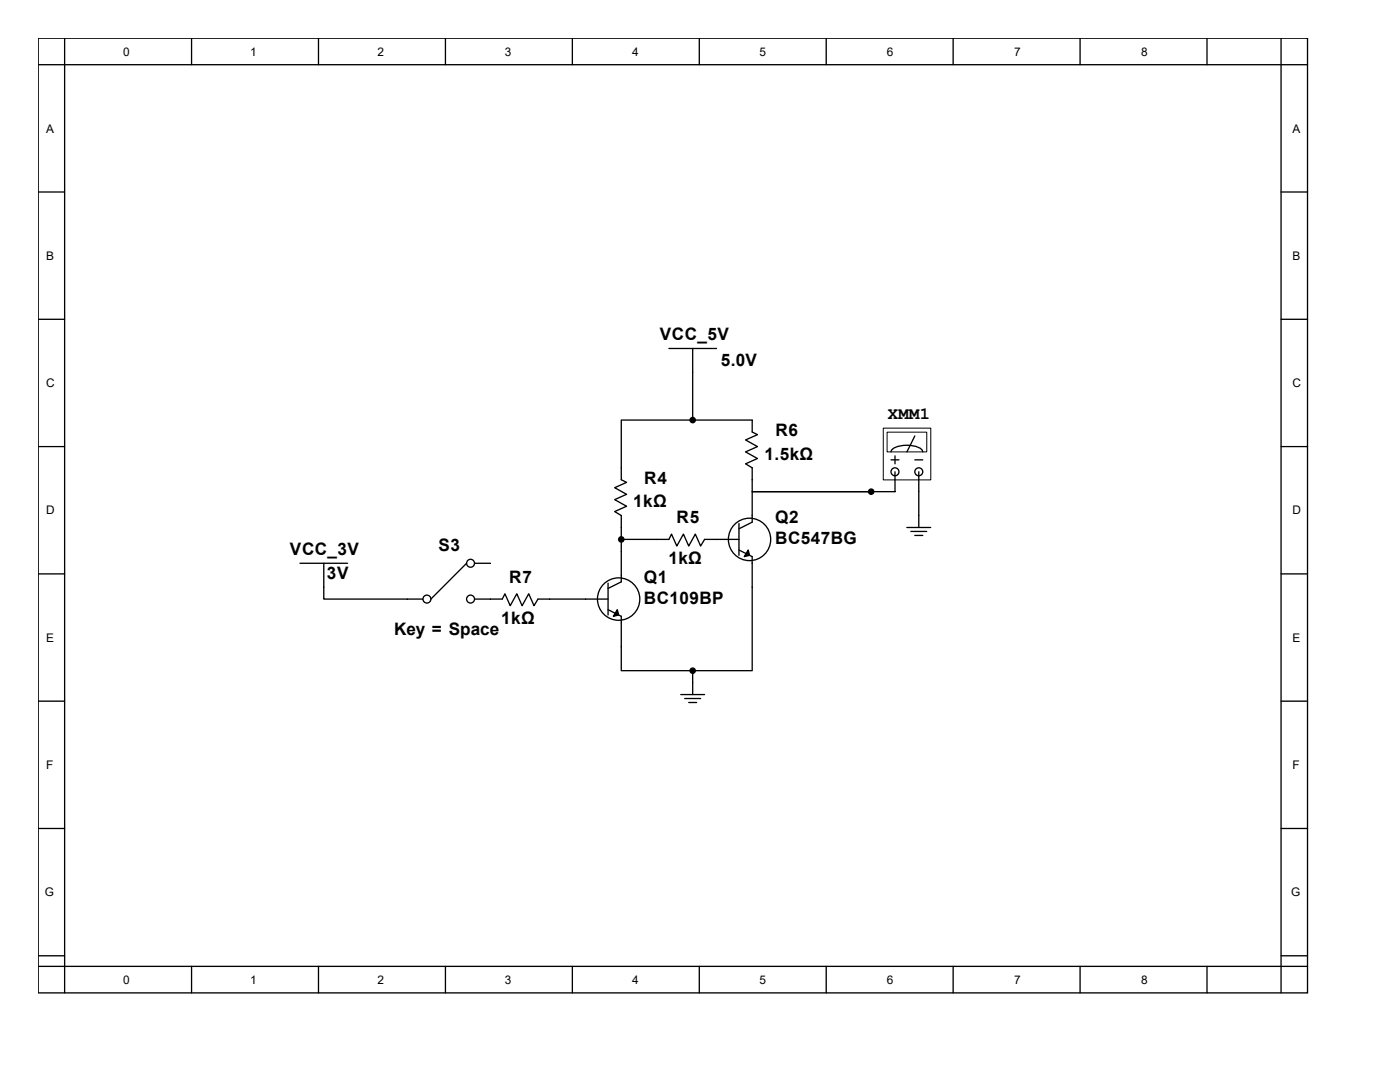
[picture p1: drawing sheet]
<svg xmlns="http://www.w3.org/2000/svg" width="279mm" height="216mm" viewBox="0 0 279 216" stroke-linecap="round" stroke-linejoin="round" font-family="sans-serif">
<g fill="none" stroke="#000" stroke-width=".26">
<path d="M7.6 7.6h253.3v190.5h-253.3zM7.6 12.9h253.3M12.9 7.6v190.5M38.2 7.6v5.3M63.6 7.6v5.3M88.9 7.6v5.3M114.2 7.6v5.3M139.6 7.6v5.3M164.9 7.6v5.3M190.2 7.6v5.3M215.6 7.6v5.3M240.9 7.6v5.3"/>
<path d="M255.7 7.6v190.5M7.6 38.3h5.3M255.7 38.3h5.2M7.6 63.7h5.3M255.7 63.7h5.2M7.6 89.1h5.3M255.7 89.1h5.2M7.6 114.5h5.3M181 105.3h4.7M181.8 106h3.1M182.6 106.8h1.6M183.4 102.9v2.4"/>
<path d="M255.7 114.5h5.2M7.6 139.9h5.3M255.7 139.9h5.2M7.6 165.3h5.3M255.7 165.3h5.2M7.6 190.7h5.3M7.6 192.8h253.3M38.2 192.8v5.3M63.6 192.8v5.3M88.9 192.8v5.3M114.2 192.8v5.3M139.6 192.8v5.3"/>
<path d="M164.9 192.8v5.3M190.2 192.8v5.3M215.6 192.8v5.3M240.9 192.8v5.3M255.7 190.7h5.2"/>
</g>
<path d="M176.3 85.5h9.5v10.3h-9.5z" fill="#fff"/>
<path d="M176.3 85.4h9.5v10.4h-9.5z" fill="none" stroke="#000" stroke-width=".2"/>
<path d="M177.1 86.3h7.9v3.9h-7.9z" fill="#fff"/>
<path d="M177 86.2h8v4h-8z" fill="none" stroke="#000" stroke-width=".2"/>
<path d="M182.6 87l-1.6 3.2" fill="none" stroke="#000" stroke-width=".26"/>
<g fill="#fff" stroke="#000" stroke-width=".26">
<circle cx="178.6" cy="94.1" r=".79"/>
<circle cx="183.4" cy="94.1" r=".79"/>
</g>
<g fill="none" stroke="#000" stroke-width=".26">
<path d="M133.5 69.5h9.5M138.2 69.5v14.3M138.2 83.8h-14.2v11.9l1 .6-2.3 1 2.3 1.3-2.3 1.1 2.3 1.3-2.3 1.1 1.3 .8v13.2l-2.6 1.3M138.2 83.8h11.9v2.4l1.1 .5-2.4 1.1 2.4 1.3-2.4 1.1 2.4 1.3-2.4 1.1 1.3 .7v4.8h23.8M177.8 90.2a2.4 2.4 0 0 1 2.5-1.3h1.4a2.4 2.4 0 0 1 2.5 1.3M177.8 91.8h1.6M178.6 91v1.6M178.6 94.1v4h-28.5v6.1l-2.6 1.3M182.6 91.8h1.6M183.4 94.1v8.8M59.9 112.4h9.5M64.6 112.4v7.1h19.8"/>
<path d="M93.1 112.4l-7.1 7.1M94.7 119.5h5.5l.6-1 1 2.4 1.3-2.4 1.1 2.4 1.3-2.4 1.1 2.4 .8-1.4h14M94.7 112.4h3.2M121.4 116.4v6.3M124 107.6h9.5l.5-1 1.1 2.4 1.3-2.4 1 2.4 1.4-2.4 1 2.4 .8-1.4h6.9M147.5 109.7l2.6 1.4v22.7h-11.9M147.5 104.5v6.3M121.4 121.7l2.6 1.3v10.8h14.2M135.9 138.6h4.7M136.7 139.4h3.1M138.2 133.8v4.8M137.4 140.2h1.6"/>
<circle cx="85.2" cy="119.5" r=".79"/>
<circle cx="93.9" cy="119.5" r=".79"/>
<circle cx="93.9" cy="112.4" r=".79"/>
<circle cx="123.5" cy="119.5" r="4.2"/>
<circle cx="149.6" cy="107.6" r="4.2"/>
</g>
<g fill="#000" stroke="#000" stroke-width=".26">
<path d="M149.3 109.7l.3 1.1-1.1 .3zM123.2 121.7l.3 1-1.1 .3z"/>
<circle cx="138.2" cy="83.8" r=".53"/>
<circle cx="173.9" cy="98.1" r=".53"/>
<circle cx="124" cy="107.6" r=".53"/>
<circle cx="138.2" cy="133.8" r=".53"/>
</g>
<g font-size="3.4">
<text x="131.7" y="67.9">VCC_5V</text>
<text x="143.8" y="72.9">5.0V</text>
<text x="177.2" y="83.5">XMM1</text>
<text x="154.8" y="87">R6</text>
<text x="152.6" y="91.7">1.5kΩ</text>
<text x="126.4" y="101.2">1kΩ</text>
<text x="128.6" y="96.5">R4</text>
<text x="135" y="104.4">R5</text>
<text x="154.7" y="104.4">Q2</text>
<text x="57.9" y="110.7">VCC_3V</text>
<text x="87.5" y="110">S3</text>
<text x="133.4" y="112.6">1kΩ</text>
<text x="154.7" y="108.6">BC547BG</text>
<text x="65.2" y="115.5">3V</text>
<text x="101.6" y="116.3">R7</text>
<text x="128.5" y="116.3">Q1</text>
<text x="100" y="124.5">1kΩ</text>
<text x="128.5" y="120.6">BC109BP</text>
<text x="78.7" y="126.6">Key = Space</text>
</g>
<g font-size="2.4">
<text x="24.6" y="11.1">0</text>
<text x="50" y="11.1">1</text>
<text x="75.4" y="11.1">2</text>
<text x="100.8" y="11.1">3</text>
<text x="126.2" y="11.1">4</text>
<text x="151.6" y="11.1">5</text>
<text x="177" y="11.1">6</text>
<text x="202.4" y="11.1">7</text>
<text x="227.8" y="11.1">8</text>
<text x="9.2" y="26.5">A</text>
<text x="258" y="26.5">A</text>
<text x="9.2" y="51.9">B</text>
<text x="258" y="51.9">B</text>
<text x="9.2" y="77.3">C</text>
<text x="258" y="77.3">C</text>
<text x="9.2" y="102.7">D</text>
<text x="258" y="102.7">D</text>
<text x="9.2" y="128.1">E</text>
<text x="258" y="128.1">E</text>
<text x="9.2" y="153.5">F</text>
<text x="258" y="153.5">F</text>
<text x="8.9" y="178.9">G</text>
<text x="257.7" y="178.9">G</text>
<text x="24.6" y="196.3">0</text>
<text x="50" y="196.3">1</text>
<text x="75.4" y="196.3">2</text>
<text x="100.8" y="196.3">3</text>
<text x="126.2" y="196.3">4</text>
<text x="151.6" y="196.3">5</text>
<text x="177" y="196.3">6</text>
<text x="202.4" y="196.3">7</text>
<text x="227.8" y="196.3">8</text>
</g>
</svg>
